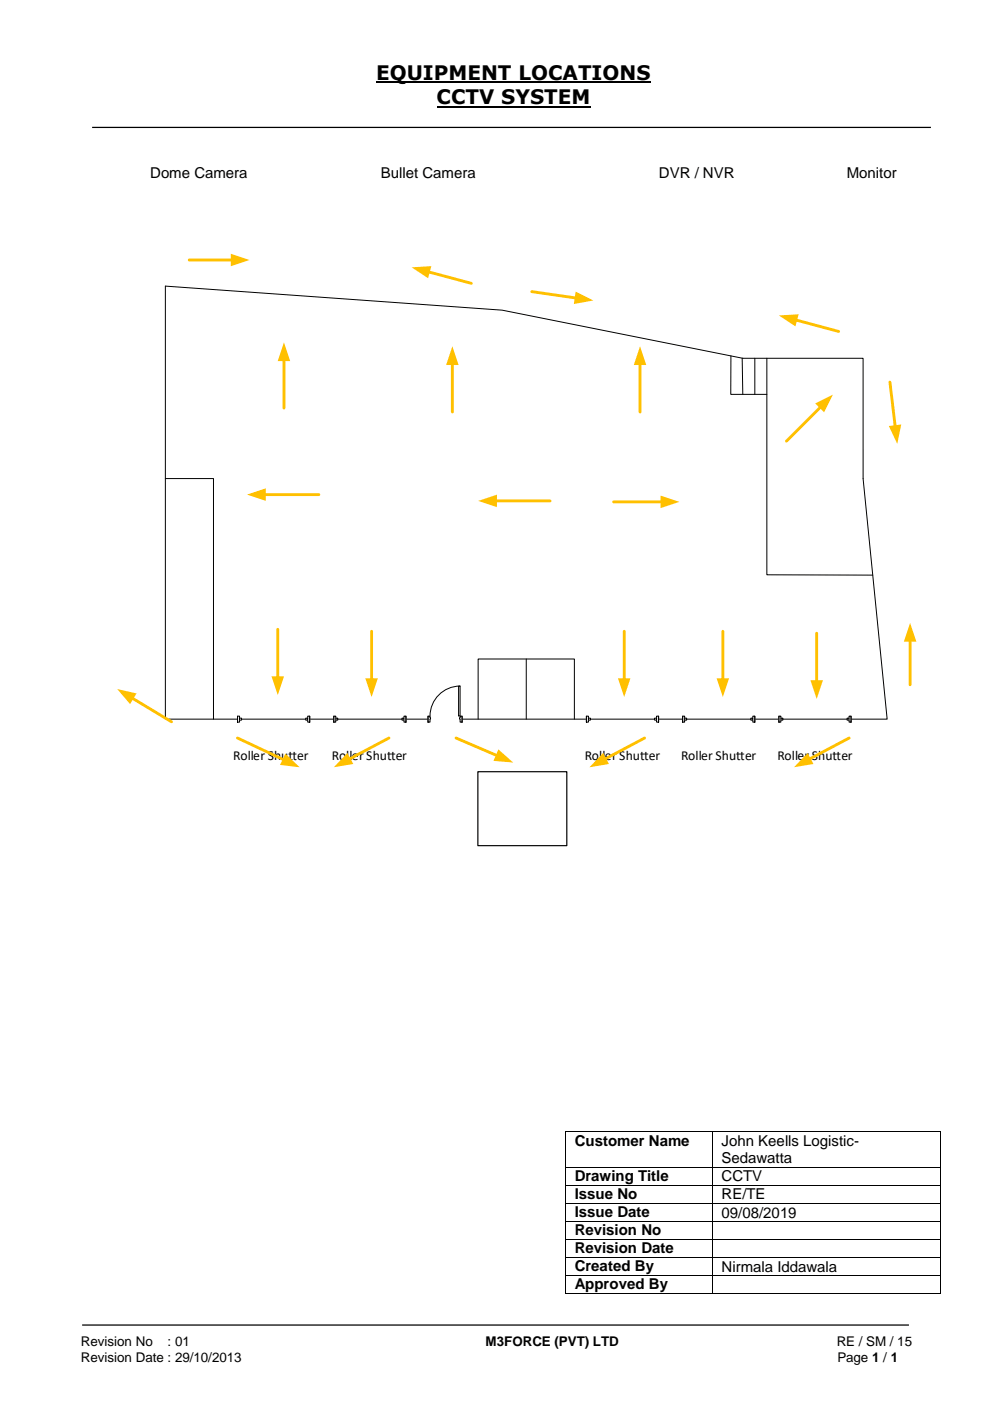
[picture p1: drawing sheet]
<svg xmlns="http://www.w3.org/2000/svg" width="210mm" height="297mm" viewBox="0 0 210 297" stroke-linecap="round" stroke-linejoin="round" font-family="sans-serif">
<path d="M79.7 17.4h58.2M92.6 22.6h32.6" fill="none" stroke="#000" stroke-width=".42"/>
<path d="M19.5 27h177.8M17.4 280.8h175.3" fill="none" stroke="#000" stroke-width=".26"/>
<path d="M35.1 60.6l71.3 5.1 51 10.2h25.5v25.5l5.1 51h-152.9zM154.9 75.4v8.2h7.6M157.3 75.9l.1 7.7M160 75.9v7.7M162.5 75.9v45.9l22.5 .1M35.1 101.4h10.2v51M111.5 139.7v12.7M101.3 152.4v-12.7h20.4v12.7" fill="none" stroke="#000" stroke-width=".21"/>
<path d="M144.7 151.7h15.3v1.4h-15.3z" fill-rule="evenodd" fill="#fff"/>
<path d="M144.7 151.7h15.3v1.4h-15.3z" fill="none" stroke="#fff" stroke-width=".21"/>
<path d="M144.7 151.8h.4v1.3h-.4zM159.6 151.8v1.3h.4v-1.3z" fill-rule="evenodd" fill="#fff"/>
<path d="M145.1 152.2v-.4h-.4v1.3h.4v-.5M159.6 152.2v-.4h.4v1.3h-.4v-.5" fill="none" stroke="#000" stroke-width=".21"/>
<path d="M145.1 152.2h.4v.4h-.4zM159.1 152.2v.4h.5v-.4z" fill-rule="evenodd" fill="#fff"/>
<path d="M144.7 151.8v1.3M145.1 152.2h.4v.4h-.4zM145.5 152.4h13.6M159.1 152.2h.5v.4h-.5zM160 151.8v1.3" fill="none" stroke="#000" stroke-width=".21"/>
<path d="M70.8 151.7h15.2v1.4h-15.2z" fill-rule="evenodd" fill="#fff"/>
<path d="M70.8 151.7h15.2v1.4h-15.2z" fill="none" stroke="#fff" stroke-width=".21"/>
<path d="M70.8 151.8h.4v1.3h-.4zM85.6 151.8v1.3h.4v-1.3z" fill-rule="evenodd" fill="#fff"/>
<path d="M71.2 152.2v-.4h-.4v1.3h.4v-.5M85.6 152.2v-.4h.4v1.3h-.4v-.5" fill="none" stroke="#000" stroke-width=".21"/>
<path d="M71.2 152.2h.4v.4h-.4zM85.2 152.2v.4h.4v-.4z" fill-rule="evenodd" fill="#fff"/>
<path d="M70.8 151.8v1.3M71.2 152.2h.4v.4h-.4zM71.6 152.4h13.6M85.2 152.2h.4v.4h-.4zM86 151.8v1.3" fill="none" stroke="#000" stroke-width=".21"/>
<path d="M124.3 151.7h15.3v1.4h-15.3z" fill-rule="evenodd" fill="#fff"/>
<path d="M124.3 151.7h15.3v1.4h-15.3z" fill="none" stroke="#fff" stroke-width=".21"/>
<path d="M124.3 151.8h.4v1.3h-.4zM139.2 151.8v1.3h.4v-1.3z" fill-rule="evenodd" fill="#fff"/>
<path d="M124.7 152.2v-.4h-.4v1.3h.4v-.5M139.2 152.2v-.4h.4v1.3h-.4v-.5" fill="none" stroke="#000" stroke-width=".21"/>
<path d="M124.7 152.2h.4v.4h-.4zM138.7 152.2v.4h.5v-.4z" fill-rule="evenodd" fill="#fff"/>
<path d="M124.3 151.8v1.3M124.7 152.2h.4v.4h-.4zM125.1 152.4h13.6M138.7 152.2h.5v.4h-.5zM139.6 151.8v1.3" fill="none" stroke="#000" stroke-width=".21"/>
<path d="M50.4 151.7h15.3v1.4h-15.3z" fill-rule="evenodd" fill="#fff"/>
<path d="M50.4 151.7h15.3v1.4h-15.3z" fill="none" stroke="#fff" stroke-width=".21"/>
<path d="M50.4 151.8h.4v1.3h-.4zM65.2 151.8v1.3h.5v-1.3z" fill-rule="evenodd" fill="#fff"/>
<path d="M50.8 152.2v-.4h-.4v1.3h.4v-.5M65.2 152.2v-.4h.5v1.3h-.5v-.5" fill="none" stroke="#000" stroke-width=".21"/>
<path d="M50.8 152.2h.4v.4h-.4zM64.8 152.2v.4h.4v-.4z" fill-rule="evenodd" fill="#fff"/>
<path d="M50.4 151.8v1.3M50.8 152.2h.4v.4h-.4zM51.2 152.4h13.6M64.8 152.2h.4v.4h-.4zM65.7 151.8v1.3" fill="none" stroke="#000" stroke-width=".21"/>
<path d="M90.7 151.7h7.2v1.4h-7.2z" fill-rule="evenodd" fill="#fff"/>
<path d="M90.7 151.7h7.2v1.4h-7.2z" fill="none" stroke="#fff" stroke-width=".21"/>
<path d="M97.5 151.8v1.3h.4v-1.3zM90.7 151.8h.4v1.3h-.4z" fill-rule="evenodd" fill="#fff"/>
<path d="M91.1 152.1v-.3h-.4v1.3h.4v-.7M97.5 152.1v-.3h.4v1.3h-.4v-.7" fill="none" stroke="#000" stroke-width=".21"/>
<path d="M97.4 152.1l.1 .3zM91.1 152.1l.2 .3z" fill-rule="evenodd" fill="#fff"/>
<path d="M90.7 151.8v1.3M91.1 152.1l.2 .3h-.2M97.5 145.4a6.4 6.4 0 0 0-6.4 6.4M97.5 152.1v.3M97.9 151.8v1.3" fill="none" stroke="#000" stroke-width=".21"/>
<path d="M97.2 145.4h.3v6.4h-.3z" fill-rule="evenodd" fill="#fff"/>
<path d="M97.2 145.4h.3v6.4h-.3z" fill="none" stroke="#000" stroke-width=".21"/>
<path d="M165.1 151.7h15.3v1.4h-15.3z" fill-rule="evenodd" fill="#fff"/>
<path d="M165.1 151.7h15.3v1.4h-15.3z" fill="none" stroke="#fff" stroke-width=".21"/>
<path d="M165.1 151.8h.4v1.3h-.4zM180 151.8v1.3h.4v-1.3z" fill-rule="evenodd" fill="#fff"/>
<path d="M165.5 152.2v-.4h-.4v1.3h.4v-.5M180 152.2v-.4h.4v1.3h-.4v-.5" fill="none" stroke="#000" stroke-width=".21"/>
<path d="M165.5 152.2h.4v.4h-.4zM179.5 152.2v.4h.5v-.4z" fill-rule="evenodd" fill="#fff"/>
<path d="M165.1 151.8v1.3M165.5 152.2h.4v.4h-.4zM165.9 152.4h13.6M179.5 152.2h.5v.4h-.5zM180.4 151.8v1.3" fill="none" stroke="#000" stroke-width=".21"/>
<path d="M50.3 156.4l9.9 4.7" fill="none" stroke="#ffc000" stroke-width=".61"/>
<path d="M60.5 159.7l3 2.9-4.1-.5z" fill="#ffc000"/>
<path d="M96.7 156.4l8.7 3.8" fill="none" stroke="#ffc000" stroke-width=".61"/>
<path d="M105.6 158.8l3.2 2.8-4.2-.3z" fill="#ffc000"/>
<path d="M82.4 156.4l-8.4 4.5" fill="none" stroke="#ffc000" stroke-width=".61"/>
<path d="M73.6 159.6l1.3 2.3-4.1 .7z" fill="#ffc000"/>
<path d="M180 156.4l-8.5 4.5" fill="none" stroke="#ffc000" stroke-width=".61"/>
<path d="M171.2 159.6l1.2 2.3-4.1 .7z" fill="#ffc000"/>
<path d="M136.6 156.4l-8.4 4.5" fill="none" stroke="#ffc000" stroke-width=".61"/>
<path d="M127.8 159.6l1.3 2.3-4.2 .7z" fill="#ffc000"/>
<path d="M192.9 135.7v9.4" fill="none" stroke="#ffc000" stroke-width=".61"/>
<path d="M192.9 132l1.3 4h-2.6z" fill="#ffc000"/>
<path d="M188.6 81l1.2 9.5" fill="none" stroke="#ffc000" stroke-width=".61"/>
<path d="M188.4 90.3l2.6-.3-.8 4.1z" fill="#ffc000"/>
<path d="M168.6 67.8l9.2 2.4" fill="none" stroke="#ffc000" stroke-width=".61"/>
<path d="M165.1 66.9l4.2-.3-.7 2.6z" fill="#ffc000"/>
<path d="M90.8 57.6l9.1 2.5" fill="none" stroke="#ffc000" stroke-width=".61"/>
<path d="M87.2 56.7l4.2-.3-.7 2.6z" fill="#ffc000"/>
<path d="M112.7 61.8l9.5 1.4" fill="none" stroke="#ffc000" stroke-width=".61"/>
<path d="M122 61.8l3.8 1.9-4.2 .7z" fill="#ffc000"/>
<path d="M40.1 55.1h9.2" fill="none" stroke="#ffc000" stroke-width=".61"/>
<path d="M48.9 53.8l4 1.3-4 1.3z" fill="#ffc000"/>
<path d="M58.9 133.4v10.3" fill="none" stroke="#ffc000" stroke-width=".61"/>
<path d="M57.6 143.3h2.6l-1.3 4z" fill="#ffc000"/>
<path d="M78.8 133.8v10.3" fill="none" stroke="#ffc000" stroke-width=".61"/>
<path d="M77.4 143.8h2.7l-1.3 3.9z" fill="#ffc000"/>
<path d="M132.3 133.8v10.3" fill="none" stroke="#ffc000" stroke-width=".61"/>
<path d="M131 143.8h2.6l-1.3 3.9z" fill="#ffc000"/>
<path d="M153.2 133.8v10.3" fill="none" stroke="#ffc000" stroke-width=".61"/>
<path d="M151.9 143.8h2.6l-1.3 3.9z" fill="#ffc000"/>
<path d="M173.1 134.2v10.3" fill="none" stroke="#ffc000" stroke-width=".61"/>
<path d="M171.8 144.2h2.6l-1.3 3.9z" fill="#ffc000"/>
<path d="M60.2 76.2v10.3" fill="none" stroke="#ffc000" stroke-width=".61"/>
<path d="M60.2 72.6l1.3 3.9h-2.6z" fill="#ffc000"/>
<path d="M95.9 77v10.3" fill="none" stroke="#ffc000" stroke-width=".61"/>
<path d="M95.9 73.4l1.3 4h-2.6z" fill="#ffc000"/>
<path d="M135.7 77v10.3" fill="none" stroke="#ffc000" stroke-width=".61"/>
<path d="M135.7 73.4l1.3 4h-2.7z" fill="#ffc000"/>
<path d="M174 86.2l-7.3 7.3" fill="none" stroke="#ffc000" stroke-width=".61"/>
<path d="M172.8 85.5l3.8-1.9-1.9 3.8z" fill="#ffc000"/>
<path d="M130.1 106.4h10.3" fill="none" stroke="#ffc000" stroke-width=".61"/>
<path d="M140 105l4 1.4-4 1.3z" fill="#ffc000"/>
<path d="M105 106.2h11.6" fill="none" stroke="#ffc000" stroke-width=".61"/>
<path d="M101.3 106.2l4-1.4v2.7z" fill="#ffc000"/>
<path d="M56 104.8h11.6" fill="none" stroke="#ffc000" stroke-width=".61"/>
<path d="M52.4 104.8l3.9-1.3v2.7z" fill="#ffc000"/>
<path d="M28 147.9l8.4 5.1" fill="none" stroke="#ffc000" stroke-width=".61"/>
<path d="M24.9 146l4 1-1.3 2.2z" fill="#ffc000"/>
<path d="M101.3 163.6h18.8v15.6h-18.8z" fill-rule="evenodd" fill="#fff"/>
<path d="M101.3 163.6h18.8v15.6h-18.8z" fill="none" stroke="#000" stroke-width=".25"/>
<g fill="#000">
<path d="M119.8 239.8h.2v.1h-.2z" fill-rule="evenodd"/>
<path d="M119.8 239.8h.2v.1h-.2z" fill-rule="evenodd"/>
<path d="M151 239.8h.1v.1h-.1z" fill-rule="evenodd"/>
<path d="M199.2 239.8h.2v.1h-.2z" fill-rule="evenodd"/>
<path d="M199.2 239.8h.2v.1h-.2z" fill-rule="evenodd"/>
<path d="M119.8 247.3h.2v.1h-.2z" fill-rule="evenodd"/>
<path d="M119.8 251.1h.2v.1h-.2z" fill-rule="evenodd"/>
<path d="M119.8 254.9h.2v.2h-.2z" fill-rule="evenodd"/>
<path d="M119.8 258.7h.2v.2h-.2z" fill-rule="evenodd"/>
<path d="M151 247.3h.1v.1h-.1z" fill-rule="evenodd"/>
<path d="M151 251.1h.1v.1h-.1z" fill-rule="evenodd"/>
<path d="M151 254.9h.1v.2h-.1z" fill-rule="evenodd"/>
<path d="M151 258.7h.1v.2h-.1z" fill-rule="evenodd"/>
<path d="M199.2 247.3h.2v.1h-.2z" fill-rule="evenodd"/>
<path d="M199.2 251.1h.2v.1h-.2z" fill-rule="evenodd"/>
<path d="M199.2 254.9h.2v.2h-.2z" fill-rule="evenodd"/>
<path d="M199.2 258.7h.2v.2h-.2z" fill-rule="evenodd"/>
<path d="M119.8 262.6h.2v.1h-.2z" fill-rule="evenodd"/>
<path d="M119.8 266.4h.2v.2h-.2z" fill-rule="evenodd"/>
<path d="M119.8 270.2h.2v.2h-.2z" fill-rule="evenodd"/>
<path d="M119.8 274.1h.2v.1h-.2z" fill-rule="evenodd"/>
<path d="M119.8 274.1h.2v.1h-.2z" fill-rule="evenodd"/>
<path d="M151 262.6h.1v.1h-.1z" fill-rule="evenodd"/>
<path d="M151 266.4h.1v.2h-.1z" fill-rule="evenodd"/>
<path d="M151 270.2h.1v.2h-.1z" fill-rule="evenodd"/>
<path d="M151 274.1h.1v.1h-.1z" fill-rule="evenodd"/>
<path d="M199.2 262.6h.2v.1h-.2z" fill-rule="evenodd"/>
<path d="M199.2 266.4h.2v.2h-.2z" fill-rule="evenodd"/>
<path d="M199.2 270.2h.2v.2h-.2z" fill-rule="evenodd"/>
<path d="M199.2 274.1h.2v.1h-.2z" fill-rule="evenodd"/>
<path d="M199.2 274.1h.2v.1h-.2z" fill-rule="evenodd"/>
</g>
<g fill="none" stroke="#000" stroke-width=".21">
<path d="M119.9 239.9v7.4M120 239.9h31M151 239.9v7.4M151.1 239.9h48.1M199.3 239.9v7.4M119.9 247.4v3.7M119.9 251.2v3.7M119.9 255.1v3.6M119.9 258.9v3.7M120 247.3h31M120 251.2h31M120 255h31"/>
<path d="M120 258.8h31M151 247.4v3.7M151 251.2v3.7M151 255.1v3.6M151 258.9v3.7M151.1 247.3h48.1M151.1 251.2h48.1M151.1 255h48.1M151.1 258.8h48.1M199.3 247.4v3.7M199.3 251.2v3.7M199.3 255.1v3.6"/>
<path d="M199.3 258.9v3.7M119.9 262.7v3.7M119.9 266.6v3.6M119.9 270.4v3.7M120 262.6h31M120 266.5h31M120 270.3h31M120 274.2h31M151 262.7v3.7M151 266.6v3.6M151 270.4v3.7M151.1 262.6h48.1"/>
<path d="M151.1 266.5h48.1M151.1 270.3h48.1M151.1 274.2h48.1M199.3 262.7v3.7M199.3 266.6v3.6M199.3 270.4v3.7"/>
</g>
<g font-size="4.2">
<text x="79.7" y="16.9">EQUIPMENT LOCATIONS</text>
<text x="92.6" y="22.1">CCTV SYSTEM</text>
</g>
<g font-size="3.2">
<text x="31.8" y="37.7">Dome Camera</text>
<text x="80.7" y="37.7">Bullet Camera</text>
<text x="139.7" y="37.7">DVR / NVR</text>
<text x="179.5" y="37.7">Monitor</text>
<text x="121.8" y="242.8">Customer Name</text>
<text x="152.9" y="242.9">John Keells Logistic-</text>
<text x="121.8" y="250.3">Drawing Title</text>
<text x="152.9" y="246.5">Sedawatta</text>
<text x="152.9" y="250.4">CCTV</text>
<text x="121.8" y="254.1">Issue No</text>
<text x="121.8" y="258">Issue Date</text>
<text x="152.9" y="254.2">RE/TE</text>
<text x="121.8" y="261.8">Revision No</text>
<text x="152.9" y="258.1">09/08/2019</text>
<text x="121.8" y="265.6">Revision Date</text>
<text x="121.8" y="269.5">Created By</text>
<text x="152.9" y="269.5">Nirmala Iddawala</text>
<text x="121.8" y="273.3">Approved By</text>
</g>
<g font-size="2.9">
<text x="49.4" y="161.1">Roller Shutter</text>
<text x="70.3" y="161.1">Roller Shutter</text>
<text x="123.9" y="161.1">Roller Shutter</text>
<text x="144.4" y="161.1">Roller Shutter</text>
<text x="164.8" y="161.1">Roller Shutter</text>
</g>
<g font-size="2.8">
<text x="17.1" y="285.4">Revision No</text>
<text x="35.5" y="285.4">: 01</text>
<text x="102.9" y="285.4">M3FORCE (PVT) LTD</text>
<text x="177.4" y="285.4">RE / SM / 15</text>
<text x="17.1" y="288.6">Revision Date : 29/10/2013</text>
<text x="177.5" y="288.6">Page 1 / 1</text>
</g>
</svg>
